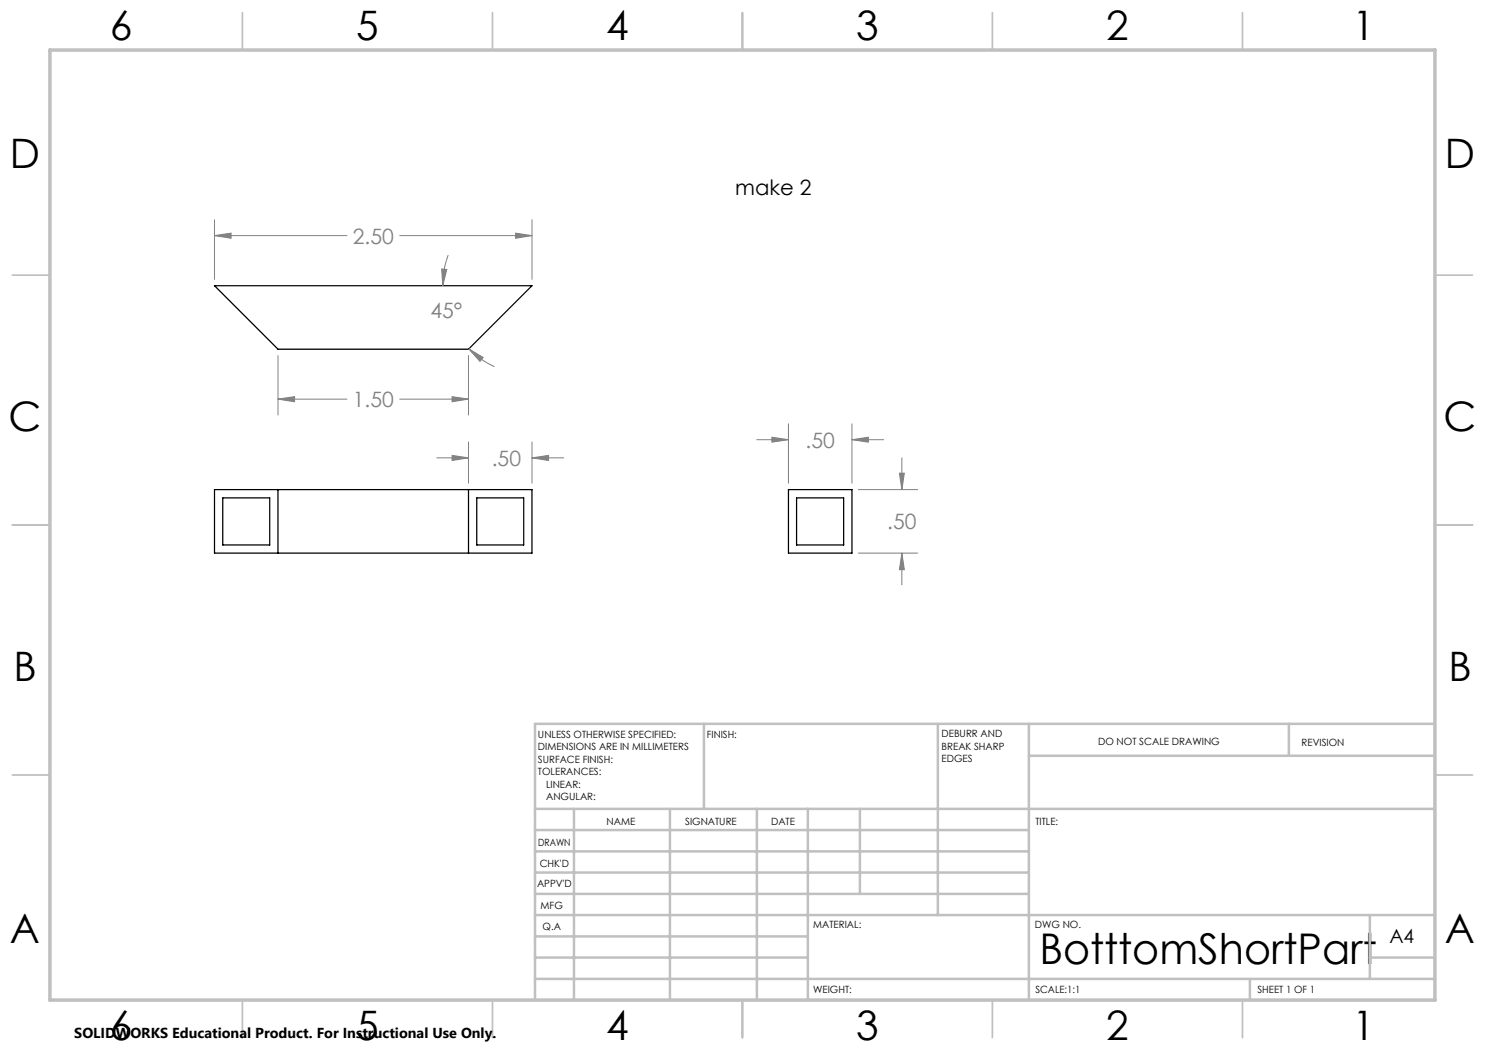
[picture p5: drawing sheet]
<svg xmlns="http://www.w3.org/2000/svg" width="297mm" height="210mm" viewBox="0 0 297 210" stroke-linecap="round" stroke-linejoin="round" font-family="sans-serif">
<path d="M42.9 57.1h63.5l-12.7 12.7h-38.1zM42.9 97.9h63.5v12.7h-63.5zM44.6 99.6h9.3v9.4h-9.3zM55.6 97.9v12.7M93.7 97.9v12.7M95.4 99.6h9.3v9.4h-9.3zM157.7 97.9h12.7v12.7h-12.7zM159.3 99.6h9.4v9.4h-9.4z" fill="none" stroke="#000" stroke-width=".25"/>
<g fill="none" stroke="#808080" stroke-width=".2">
<path d="M42.9 47.1l3.3-.5v1.1zM42.9 43.9v12M42.9 47.1h26.5M79.9 47.1h26.5M88.3 53.8l1.1 .1-.9 3.2zM89.6 51a18.4 18.4 0 0 0-1.1 6.1M103.1 46.6l3.3 .5-3.3 .6zM106.4 43.9v12M55.6 79.8l3.3-.5v1.1zM55.6 71.1v11.9M55.6 79.8h13.8M79.9 79.8h13.8"/>
<path d="M90.4 79.3l3.3 .5-3.3 .6zM93.7 71.1v11.9M93.8 69.8l2.8 1.7-.6 .8zM93.8 69.8a17.6 17.6 0 0 0 5.1 3.5M87.3 91.6h6.4M90.4 91.1l3.3 .5-3.3 .5zM93.7 88.4v8.3M106.4 91.6l3.3-.5v1zM106.4 88.4v8.3M106.4 91.6h6.3M151.3 87.9h6.4M154.4 87.4l3.3 .5-3.3 .5z"/>
<path d="M157.7 84.8v11.9M170.4 87.9l3.3-.5v1zM170.4 84.8v11.9M170.4 87.9h6.3M171.7 97.9h11.9M179.9 94.6h1l-.5 3.3zM180.4 91.6v6.3M171.7 110.6h11.9M180.4 110.6l.5 3.3h-1zM180.4 110.6v6.4"/>
</g>
<g fill="none" stroke="#c0c0c0" stroke-width=".35">
<path d="M48.5 2.5v7.5M98.5 2.5v7.5M148.5 2.5v7.5M198.5 2.5v7.5M248.5 2.5v7.5M2.5 55h7.5M287 55h7.5M2.5 105h7.5M287 105h7.5M2.5 155h7.5M287 155h7.5M48.5 200v7.5"/>
<path d="M98.5 200v7.5M148.5 200v7.5M198.5 200v7.5M248.5 200v7.5"/>
</g>
<g fill="none" stroke="#c0c0c0" stroke-width=".5">
<path d="M140.8 144.8v17M187.6 144.8v38.2M205.8 144.8v55.2M205.8 151.2h81.2M257.8 144.8v6.4M287 144.8h-180v55.2M107 161.8h180M107 178.8h98.8M107 174.5h98.8M107 170.3h98.8M107 166h98.8M114.8 161.8v38.2"/>
<path d="M134 161.8v38.2M151.4 161.8v38.2M161.6 161.8v38.2M172 161.8v17M107 195.8h180M107 191.5h54.6M107 187.3h54.6M107 183h180M250 195.8v4.2M274 191.5h13M274 183v12.8"/>
</g>
<path d="M10 10h277v190h-277z" fill="none" stroke="#c0c0c0" stroke-width=".7"/>
<path d="M106.4 91.6l3.3-.5v1zM90.4 91.1l3.3 .5-3.3 .5zM42.9 47.1l3.3-.5v1.1zM103.1 46.6l3.3 .5-3.3 .6zM55.6 79.8l3.3-.5v1.1zM90.4 79.3l3.3 .5-3.3 .6zM88.3 53.8l1.1 .1-.9 3.2zM93.8 69.8l2.8 1.7-.6 .8zM170.4 87.9l3.3-.5v1zM154.4 87.4l3.3 .5-3.3 .5zM180.4 110.6l.5 3.3h-1zM179.9 94.6h1l-.5 3.3z" fill="#808080"/>
<text font-size="8.5" x="207.9" y="192.7">BotttomShortPart</text>
<g font-size="8.1">
<text x="22" y="8">6</text>
<text x="71.2" y="8">5</text>
<text x="121.2" y="8">4</text>
<text x="171.2" y="8">3</text>
<text x="221.2" y="8">2</text>
<text x="270.5" y="8">1</text>
<text x="2" y="33.6">D</text>
<text x="289" y="33.6">D</text>
<text x="1.7" y="86.1">C</text>
<text x="288.7" y="86.1">C</text>
<text x="2.7" y="136.1">B</text>
<text x="289.7" y="136.1">B</text>
<text x="2" y="188.6">A</text>
<text x="289" y="188.6">A</text>
<text x="22" y="208">6</text>
<text x="71.2" y="208">5</text>
<text x="121.2" y="208">4</text>
<text x="171.2" y="208">3</text>
<text x="221.2" y="208">2</text>
<text x="270.5" y="208">1</text>
</g>
<text font-size="4.2" x="147" y="39">make 2</text>
<g font-size="4.2" fill="#808080">
<text x="70.6" y="48.7">2.50</text>
<text x="86.1" y="63.7">45°</text>
<text x="70.6" y="81.4">1.50</text>
<text x="161.1" y="89.5">.50</text>
<text x="98.4" y="93.2">.50</text>
<text x="177.5" y="105.9">.50</text>
</g>
<text font-size="3.9" x="277.9" y="188.5">A4</text>
<text font-size="2.9" x="14.9" y="207.6">SOLIDWORKS Educational Product. For Instructional Use Only.</text>
<g font-size="2">
<text x="107.6" y="147.6">UNLESS OTHERWISE SPECIFIED:</text>
<text x="141.4" y="147.6">FINISH:</text>
<text x="188.3" y="147.5">DEBURR AND</text>
<text x="188.3" y="150">BREAK SHARP</text>
<text x="219.6" y="149">DO NOT SCALE DRAWING</text>
<text x="260.3" y="149.2">REVISION</text>
<text x="107.6" y="150.1">DIMENSIONS ARE IN MILLIMETERS</text>
<text x="107.6" y="152.6">SURFACE FINISH:</text>
<text x="107.6" y="155.1">TOLERANCES:</text>
<text x="188.3" y="152.5">EDGES</text>
<text x="109.2" y="157.6">LINEAR:</text>
<text x="109.2" y="160.1">ANGULAR:</text>
<text x="121.3" y="165">NAME</text>
<text x="137" y="164.9">SIGNATURE</text>
<text x="154.2" y="164.9">DATE</text>
<text x="207.1" y="164.9">TITLE:</text>
<text x="107.6" y="169.1">DRAWN</text>
<text x="107.9" y="173.3">CHK'D</text>
<text x="107.4" y="177.4">APPV'D</text>
<text x="108.1" y="181.8">MFG</text>
<text x="108.5" y="186">Q.A</text>
<text x="162.6" y="185.5">MATERIAL:</text>
<text x="207" y="185.5">DWG NO.</text>
<text x="162.6" y="198.5">WEIGHT:</text>
<text x="207.1" y="198.6">SCALE:1:1</text>
<text x="251.5" y="198.6">SHEET 1 OF 1</text>
</g>
</svg>
